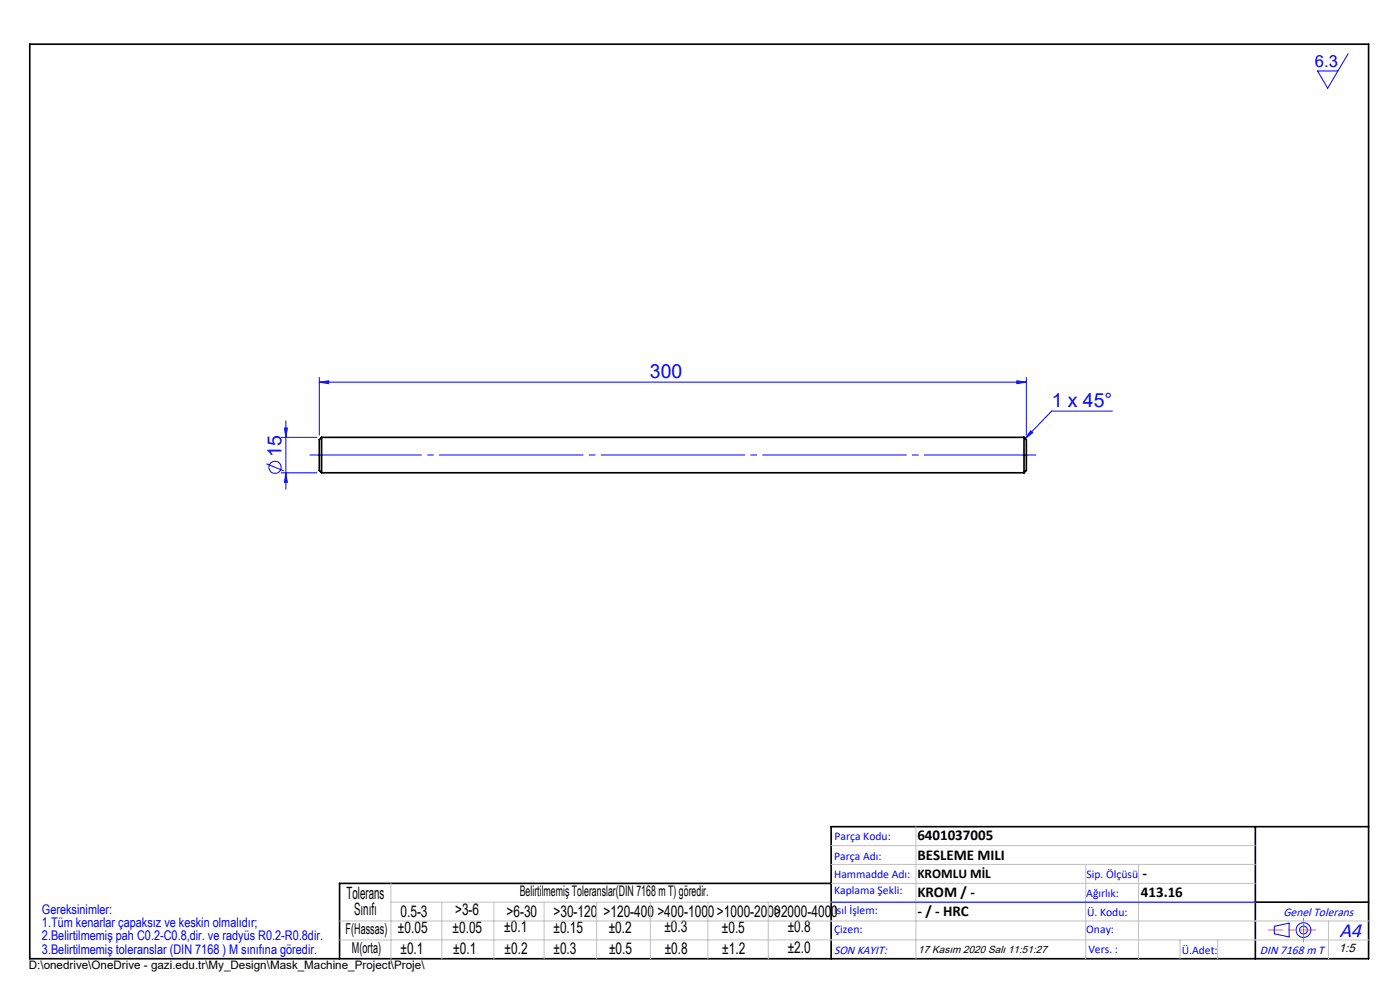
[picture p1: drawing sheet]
<svg xmlns="http://www.w3.org/2000/svg" width="297mm" height="210mm" viewBox="0 0 297 210" stroke-linecap="round" stroke-linejoin="round" font-family="sans-serif">
<g fill="none" stroke="#00f" stroke-width=".21">
<path d="M286 11.4l-4.3 7.3-2.2-3.6h4.3M56.5 98.4l3.7 1.5M59.7 92.8h7.5M60.4 90.8h.6l-.4 2zM60.6 89.3v14.5M67.7 81.1l2-.3v.6zM67.7 80.1v12.2M67.7 81.1h150M215.7 80.8l2 .3-2 .3zM217.7 80.1v12.2M218.7 91.4l.4 .4-1.6 1.2zM236 87.2h-12.9l-5.6 5.8"/>
<path d="M59.7 100.3h7.5M60.6 100.3l.4 2h-.6zM176.3 191.4h90M270.3 196.5l3.2-.7v2.9l-3.2-.6z"/>
<circle cx="58.4" cy="99.1" r="1.29"/>
<circle cx="276.5" cy="197.3" r="1.57"/>
<circle cx="276.5" cy="197.3" r=".83"/>
</g>
<path d="M68.3 96.5h149" fill="none" stroke="#00f" stroke-width=".21" stroke-dasharray="30.5 1.3 1.3 1.3" stroke-dashoffset="9.3"/>
<path d="M68.3 96.5h-2.5M217.3 96.5h2.5" fill="none" stroke="#00f" stroke-width=".21" stroke-dasharray="30.5 1.3 1.3 1.3"/>
<path d="M6.3 9.4h284v194h-284zM266.3 175.4v28M290.3 175.4h-114v28M176.3 187.4h-104.3v16M266.3 191.4h24" fill="none" stroke="#000" stroke-width=".35"/>
<path d="M279 197.3h-9.9" fill="none" stroke="#f00" stroke-width=".21" stroke-dasharray="30.5 1.3 1.3 1.3" stroke-dashoffset="27.4"/>
<path d="M276.5 197.3v2.5M276.5 197.3v-2.5" fill="none" stroke="#808080" stroke-width=".21" stroke-dasharray="30.5 1.3 1.3 1.3"/>
<g fill="none" stroke="#c0c0c0" stroke-width=".21">
<path d="M176.3 179.4h90M194.3 175.4v28M72 199.4h218.3M72 195.4h218.3M82.9 187.4v16M82.9 191.4h183.4M93.7 191.4v12M104.8 191.4v12M115.4 191.4v12M126.6 191.4v12M138 191.4v12M150.2 191.4v12"/>
<path d="M163 191.4v12M176.3 183.4h90M176.3 187.4h90M230.3 183.4v20M241.5 183.4v20M250.3 199.4v4M258.3 199.4v4M281.8 195.4v8"/>
</g>
<g fill="#00f">
<path d="M218.7 91.4l.4 .4-1.6 1.2z"/>
<path d="M215.7 80.8l2 .3-2 .3zM67.7 81.1l2-.3v.6z"/>
<path d="M60.4 90.8h.6l-.4 2zM60.6 100.3l.4 2h-.6z"/>
</g>
<path d="M68.2 92.8v7.5M68.2 92.8l-.5 .5v6.5l.5 .5M68.2 92.8h149M217.2 92.8v7.5M217.2 92.8l.5 .5v6.5l-.5 .5M68.2 100.3h149" fill="none" stroke="#000" stroke-width=".35"/>
<text font-size="4.4" fill="#00f" x="284.2" y="198.7">A4</text>
<g font-size="4.1" fill="#00f">
<text x="137.9" y="80.1">300</text>
<text x="223.1" y="86.3">1 x 45°</text>
<text x="59.7" y="97" transform="rotate(-90 59.7 97)">15</text>
</g>
<g font-size="3.6">
<text x="73.5" y="190.7">Tolerans</text>
<text x="75.1" y="194.1">Sınıfı</text>
</g>
<text font-size="3.5" fill="#00f" x="279" y="14.3">6.3</text>
<g font-size="3.4">
<text x="84.4" y="198">±0.05</text>
<text x="85" y="194.4">0.5-3</text>
<text x="96" y="197.8">±0.05</text>
<text x="96.5" y="194.2">&gt;3-6</text>
<text x="107" y="197.8">±0.1</text>
<text x="107.5" y="194.5">&gt;6-30</text>
<text x="117.4" y="194.5">&gt;30-120</text>
<text x="117.4" y="197.9">±0.15</text>
<text x="128" y="194.5">&gt;120-400</text>
<text x="129.1" y="197.8">±0.2</text>
<text x="139.5" y="194.5">&gt;400-1000&gt;1000-2000&gt;2000-4000</text>
<text x="140.9" y="197.8">±0.3</text>
<text x="153.1" y="197.8">±0.5</text>
<text x="167.1" y="197.7">±0.8</text>
<text x="85" y="202.3">±0.1</text>
<text x="96.2" y="202.3">±0.1</text>
<text x="107" y="202.3">±0.2</text>
<text x="117.4" y="202.4">±0.3</text>
<text x="129.2" y="202.3">±0.5</text>
<text x="141" y="202.3">±0.8</text>
<text x="153.2" y="202.3">±1.2</text>
<text x="167.1" y="202.2">±2.0</text>
</g>
<g font-size="3.2">
<text x="194.6" y="178.2">6401037005</text>
<text x="194.6" y="182.4">BESLEME MILI</text>
<text x="194.6" y="190.2">KROM / -</text>
<text x="242" y="190.2">413.16</text>
<text x="242.4" y="186.2">-</text>
<text x="194.6" y="194.3">- / - HRC</text>
<text x="73.3" y="198.1">F(Hassas)</text>
<text x="74.7" y="202.2">M(orta)</text>
</g>
<text font-size="3.1" x="110.3" y="190.1">Belirtilmemiş Toleranslar(DIN 7168 m T) göredir.</text>
<text font-size="2.8" x="194.6" y="186.2">KROMLU MİL</text>
<g font-size="2.8" fill="#0000e8">
<text x="8.9" y="193.8">Gereksinimler:</text>
<text x="8.9" y="196.6">1.Tüm kenarlar çapaksız ve keskin olmalıdır;</text>
<text x="8.9" y="199.5">2.Belirtilmemiş pah C0.2-C0.8,dir. ve radyüs R0.2-R0.8dir.</text>
<text x="8.9" y="202.3">3.Belirtilmemiş toleranslar (DIN 7168 ) M sınıfına göredir.</text>
</g>
<g font-size="2.6" fill="#00f">
<text x="272.3" y="194.3">Genel Tolerans</text>
<text x="176.9" y="202.3">SON KAYIT:</text>
<text x="267.3" y="202.4">DIN 7168 m T</text>
</g>
<text font-size="2.6" x="284" y="202">1:5</text>
<g font-size="2.5" fill="#00f">
<text x="177" y="178.2">Parça Kodu:</text>
<text x="177" y="182.4">Parça Adı:</text>
<text x="176.9" y="186.2">Hammadde Adı:</text>
<text x="177" y="189.7">Kaplama Şekli:</text>
<text x="230.5" y="190.2">Ağırlık:</text>
<text x="230.5" y="186.2">Sip. Ölçüsü</text>
<text x="176.9" y="193.9">Isıl İşlem:</text>
<text x="177" y="197.8">Çizen:</text>
<text x="230.4" y="197.8">Onay:</text>
<text x="230.6" y="194.3">Ü. Kodu:</text>
<text x="230.9" y="202.1">Vers. :</text>
<text x="250.7" y="202.4">Ü.Adet:</text>
</g>
<text font-size="2.5" x="6.1" y="205.5">D:\onedrive\OneDrive - gazi.edu.tr\My_Design\Mask_Machine_Project\Proje\</text>
<text font-size="2.2" x="194.8" y="202.1">17 Kasım 2020 Salı 11:51:27</text>
</svg>
